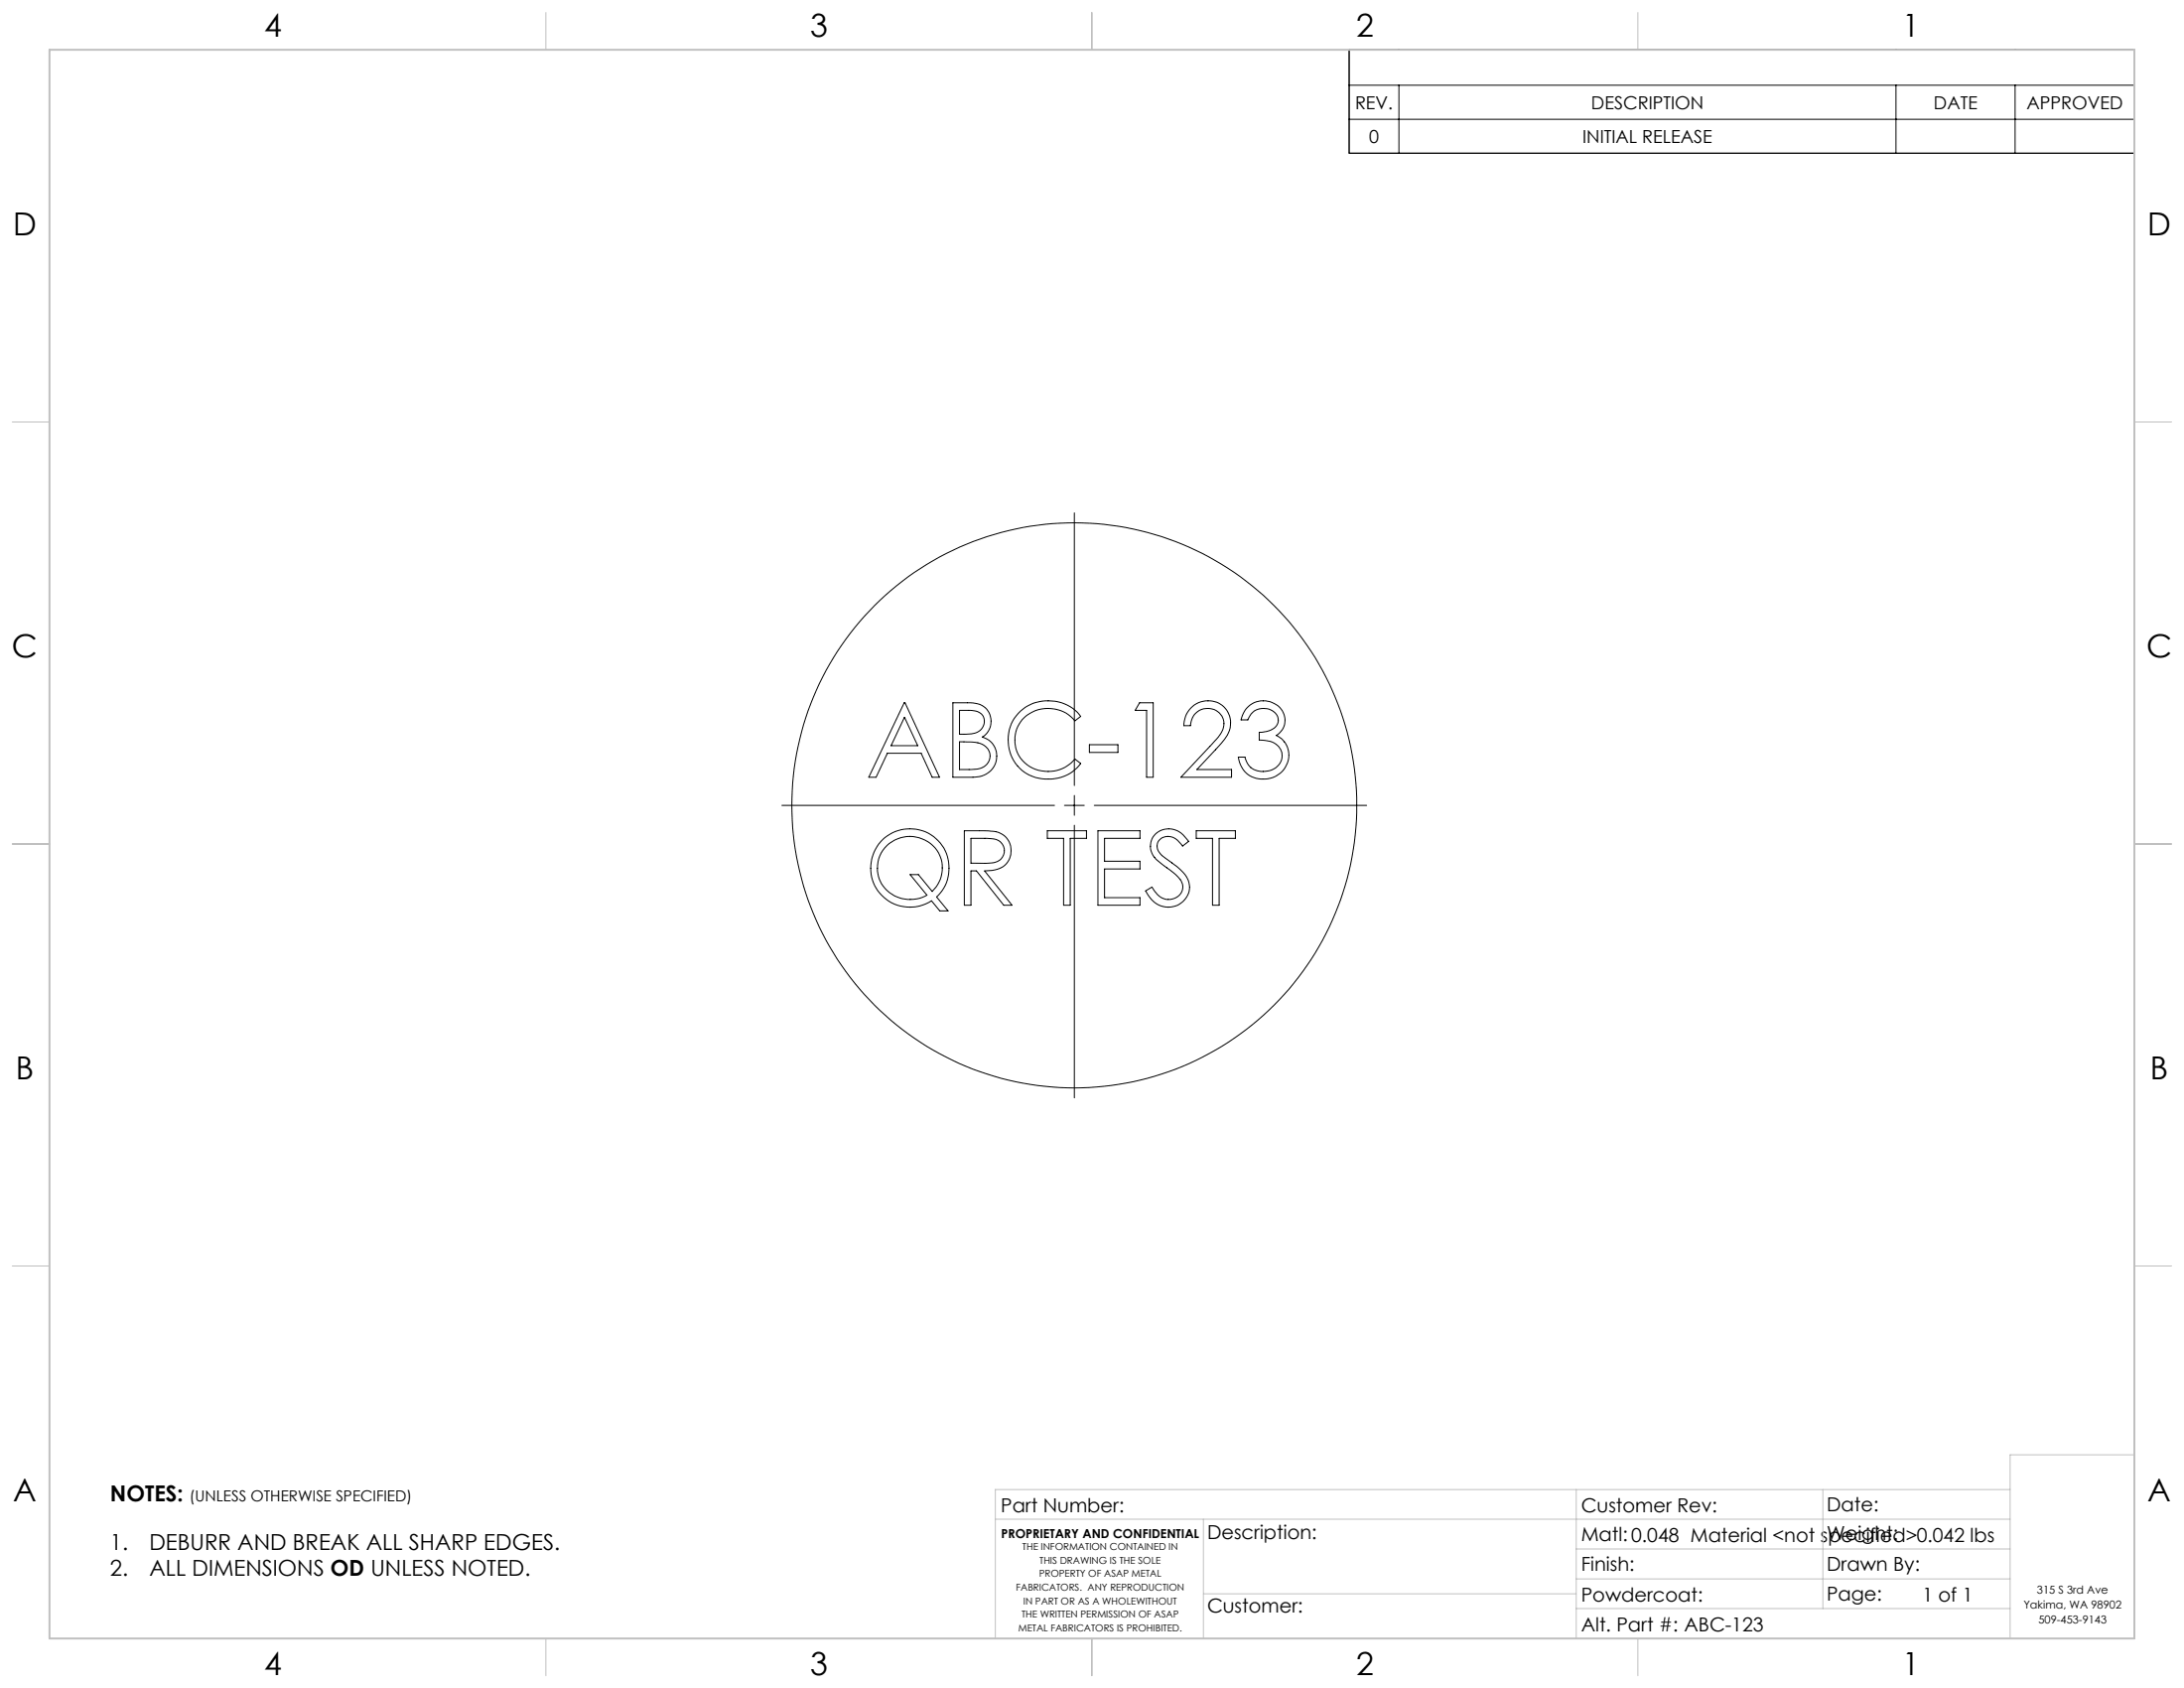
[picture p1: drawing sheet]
<svg xmlns="http://www.w3.org/2000/svg" width="559mm" height="432mm" viewBox="0 0 559 432" stroke-linecap="round" stroke-linejoin="round" font-family="sans-serif">
<g fill="none" stroke="#000" stroke-width=".25">
<path d="M345.2 12.7h200.9v26.5h-200.9zM345.2 21.8h200.9M345.2 30.5h200.9M357.9 21.8v17.4M485.1 21.8v17.4M515.6 21.8v17.4M274.9 131.2v69.7M231.4 179.8h.2l8.8 19h-1.9l-2.8-6.1h-8.7l-2.8 6.1h-1.9zM243.8 179.8h3.7a5.2 5.2 0 0 1 5.8 3.1 4.7 4.7 0 0 1-1.9 5.6 5.3 5.3 0 0 1 3.5 6 5.3 5.3 0 0 1-5.4 4.3h-5.7zM291.6 179.8h3.5v19h-1.7v-17.1h-3zM231.4 183.5l3.4 7.2h-6.8zM245.5 189.8a12.8 12.8 0 0 1 6.2 .8 3.4 3.4 0 0 1 1.4 4 3.4 3.4 0 0 1-3.6 2.2h-4z"/>
<path d="M245.5 181.7h2.3a3.7 3.7 0 0 1 3.9 1.8 3.3 3.3 0 0 1-3.6 4.2l-2.6 .1zM260.5 182.5a10.7 10.7 0 0 1 16 .8l-1.5 1.1a8.8 8.8 0 0 0-14.9 2.1 8.1 8.1 0 0 0 8.9 10.8 8.5 8.5 0 0 0 6-3.1l1.5 1.1a10.7 10.7 0 0 1-16.6 0 10.4 10.4 0 0 1 .6-12.8zM278.7 190.5h7.3v2h-7.3zM304.7 181.2a5.8 5.8 0 0 1 7.8-.9 5.8 5.8 0 0 1 1.5 7.7l-2.2 2.9-5.6 5.9h8.9v2h-12.9l7.4-7.9a12.4 12.4 0 0 0 3.4-4.8 4.2 4.2 0 0 0-2.8-4.8 4.2 4.2 0 0 0-5.1 2.4l-.5 1.9h-1.7a6.5 6.5 0 0 1 1.8-4.4zM318.9 181.2a5.6 5.6 0 0 1 5.9-1.7 5.6 5.6 0 0 1 4 4.7 4.4 4.4 0 0 1-2.2 3.9 5.9 5.9 0 0 1 3 6.4 5.9 5.9 0 0 1-5.2 4.7 6.2 6.2 0 0 1-7.6-5.5h1.7a5 5 0 0 0 8.7 2 3.8 3.8 0 0 0 .5-3.9 3.8 3.8 0 0 0-3.3-2.3l-2.2-.2v-2a4.8 4.8 0 0 0 4.7-2.2 3.1 3.1 0 0 0-3.2-3.8 4 4 0 0 0-4.4 2.8h-1.8l.4-1.2zM200.1 206h69.7M225.8 214.8a10.1 10.1 0 0 1 14.3 .3 10.1 10.1 0 0 1-.5 14.3l3 3.6h-2.1l-2.2-2.6a10.1 10.1 0 0 1-13.3-2.1 10.1 10.1 0 0 1 .8-13.5zM226.9 216.3a8.3 8.3 0 0 1 10.6-1 8.3 8.3 0 0 1 2.8 10.3l-.8 1.3-1 1.1-3.5-4.3h-2.1l4.3 5.3a8.4 8.4 0 0 1-12.7-6.9 7.7 7.7 0 0 1 2.4-5.8zM246.7 212.5h3.8a9.9 9.9 0 0 1 6.3 1.1 5.1 5.1 0 0 1 1.5 5.9 5.1 5.1 0 0 1-5.1 3.2l-1.3 .1 7 8.8h-2.1l-7-8.8h-1.4v8.8h-1.7zM248.4 214.5h3.6a5 5 0 0 1 4.5 1.5 3.2 3.2 0 0 1-.1 3.4 3.2 3.2 0 0 1-3 1.4h-5zM268 212.5h10v2h-4.2v17.1h-1.7v-17.1h-4.1zM272.3 206h5.1"/>
<path d="M274.9 203.5v5.1M274.9 211.1v69.7M280 206h69.7M280.9 212.5h10.8v2h-9.1v5.8h9.1v2h-9.1v7.3h9.1v2h-10.8zM295.7 213.3a5.3 5.3 0 0 1 8 1.4l.4 .5-1.5 1.2a4.5 4.5 0 0 0-4.2-2.4 2.54 2.54 0 0 0-2.3 1.8 2.54 2.54 0 0 0 .9 2.7l1.2 1.1a15.4 15.4 0 0 1 5.8 5.6 5.3 5.3 0 0 1-1.8 5.8 5.3 5.3 0 0 1-6.1 .3l-1.5-1.2-1.5-2.2 1.6-1a5 5 0 0 0 4.2 3.2 3.3 3.3 0 0 0 3.4-1.9 3.3 3.3 0 0 0-.9-3.9l-1.3-1.1a17.4 17.4 0 0 1-5.3-4.8 4.5 4.5 0 0 1 .9-5.1zM306.1 212.5h10v2h-4.2v17.1h-1.7v-17.1h-4.1z"/>
<circle cx="274.9" cy="206" r="72.3"/>
</g>
<g fill="none" stroke="#c0c0c0" stroke-width=".25">
<path d="M139.7 3.2v9.5M279.4 3.2v9.5M419.1 3.2v9.5M3.1 107.9h9.6M546.1 107.9h9.5M3.1 215.9h9.6M546.1 215.9h9.5M3.1 323.8h9.6M546.1 323.8h9.5M546.1 372.1h-31.8v47M254.7 388.6h259.6M307.9 388.6v30.5"/>
<path d="M403.3 381v38.1M403.3 396.2h111M466.4 381v30.5M514.3 381h-259.6v38.1M139.7 419.1v9.6M279.4 419.1v9.6M307.9 407.7h95.4M403.3 403.9h111M403.3 411.5h111M419.1 419.1v9.6"/>
</g>
<path d="M12.7 12.7h533.4v406.4h-533.4z" fill="none" stroke="#c0c0c0" stroke-width=".5"/>
<g font-size="8.1">
<text x="67.6" y="9.3">4</text>
<text x="207.3" y="9.3">3</text>
<text x="347" y="9.3">2</text>
<text x="486.7" y="9.3">1</text>
<text x="3.3" y="60.1">D</text>
<text x="549.4" y="60.1">D</text>
<text x="3" y="168">C</text>
<text x="549.1" y="168">C</text>
<text x="4" y="276">B</text>
<text x="550.1" y="276">B</text>
<text x="3.3" y="383.9">A</text>
<text x="549.4" y="383.9">A</text>
<text x="67.6" y="428.4">4</text>
<text x="207.3" y="428.4">3</text>
<text x="347" y="428.4">2</text>
<text x="486.7" y="428.4">1</text>
</g>
<g font-size="5.6">
<text x="28.2" y="383.9">NOTES:</text>
<text x="28.2" y="396.5">1.</text>
<text x="38.2" y="396.5">DEBURR AND BREAK ALL SHARP EDGES.</text>
<text x="28.2" y="403.2">2.</text>
<text x="38.2" y="403.2">ALL DIMENSIONS OD UNLESS NOTED.</text>
</g>
<g font-size="4.9">
<text x="256.1" y="386.9">Part Number:</text>
<text x="404.6" y="386.8">Customer Rev:</text>
<text x="467.4" y="386.7">Date:</text>
<text x="308.9" y="393.8">Description:</text>
<text x="404.6" y="394.3">Matl:0.048 Material &lt;not specified&gt;0.042 lbs</text>
<text x="467.4" y="394">Weight:</text>
<text x="404.6" y="401.9">Finish:</text>
<text x="467.4" y="401.7">Drawn By:</text>
<text x="308.9" y="412.4">Customer:</text>
<text x="404.6" y="409.6">Powdercoat:</text>
<text x="467.4" y="409.4">Page:</text>
<text x="491.8" y="409.6">1 of 1</text>
<text x="404.6" y="417.4">Alt. Part #: ABC-123</text>
</g>
<g font-size="4.6">
<text x="346.7" y="27.9">REV.</text>
<text x="407.1" y="27.9">DESCRIPTION</text>
<text x="494.8" y="27.9">DATE</text>
<text x="518.5" y="27.9">APPROVED</text>
<text x="350.3" y="36.6">0</text>
<text x="404.9" y="36.6">INITIAL RELEASE</text>
</g>
<text font-size="3.9" x="48.5" y="383.9">(UNLESS OTHERWISE SPECIFIED)</text>
<text font-size="3.2" x="256.1" y="393.4">PROPRIETARY AND CONFIDENTIAL</text>
<g font-size="2.8">
<text x="521.2" y="407.7">315 S 3rd Ave</text>
<text x="517.8" y="411.5">Yakima, WA 98902</text>
<text x="521.6" y="415.3">509-453-9143</text>
</g>
<g font-size="2.5">
<text x="261.6" y="396.5">THE INFORMATION CONTAINED IN</text>
<text x="266" y="399.9">THIS DRAWING IS THE SOLE</text>
<text x="260" y="406.9">FABRICATORS. ANY REPRODUCTION</text>
<text x="265.9" y="403.4">PROPERTY OF ASAP METAL</text>
<text x="261.4" y="413.8">THE WRITTEN PERMISSION OF ASAP</text>
<text x="261.8" y="410.4">IN PART OR AS A WHOLEWITHOUT</text>
<text x="260.5" y="417.3">METAL FABRICATORS IS PROHIBITED.</text>
</g>
</svg>
